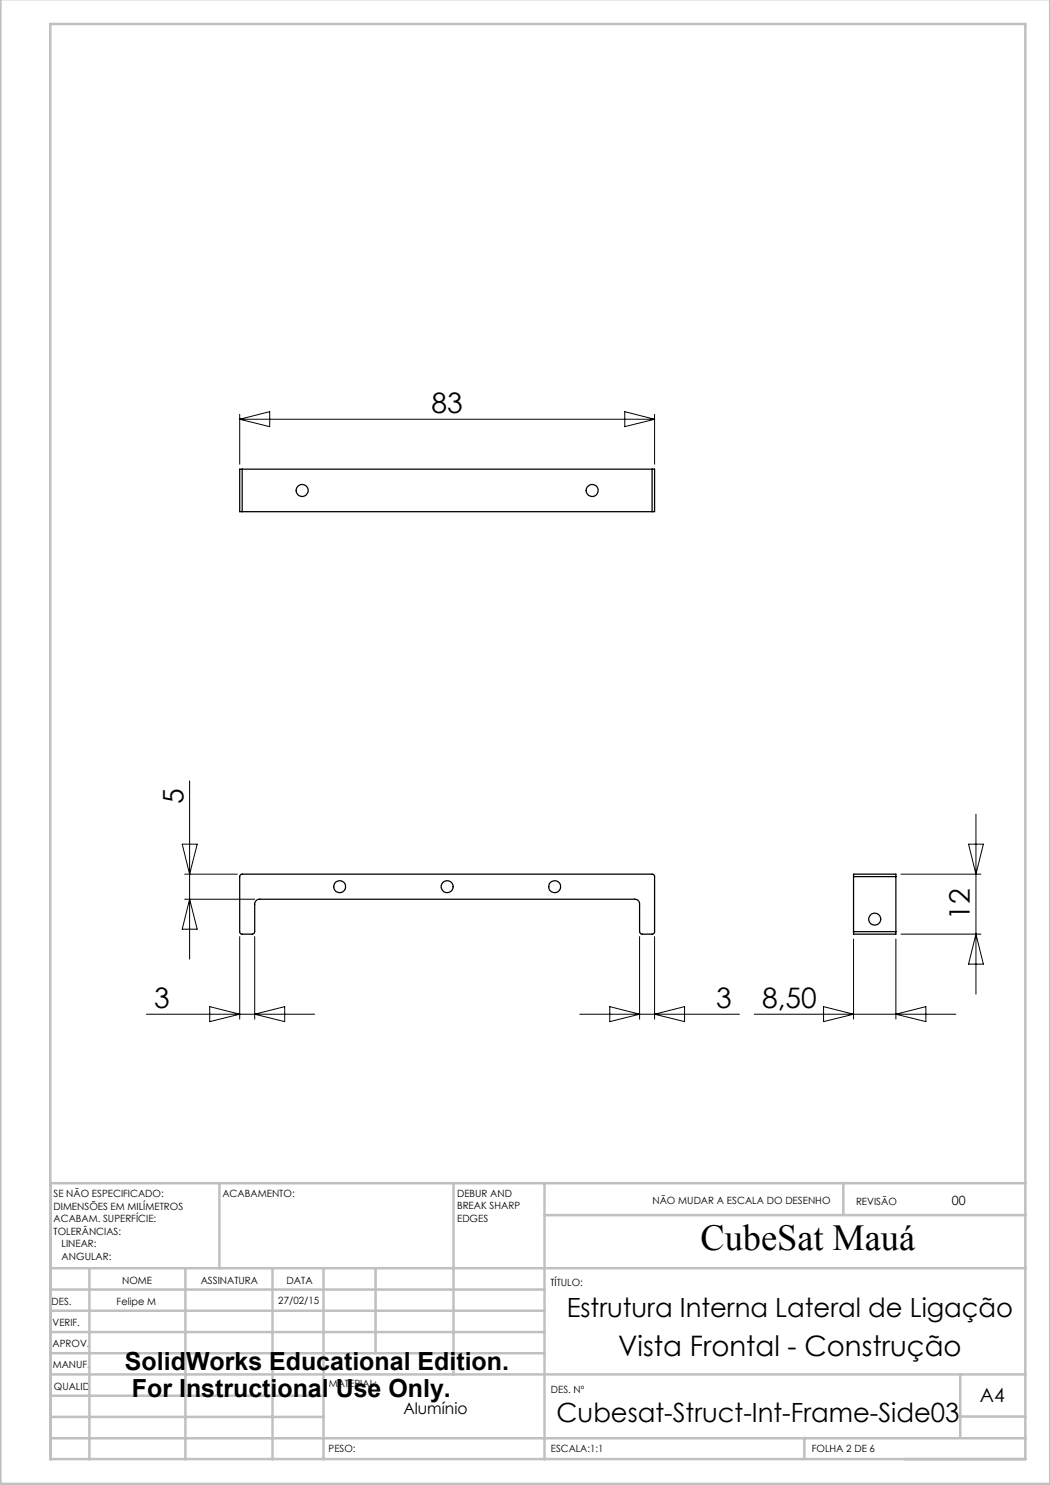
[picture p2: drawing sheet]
<svg xmlns="http://www.w3.org/2000/svg" width="210mm" height="297mm" viewBox="0 0 210 297" stroke-linecap="round" stroke-linejoin="round" font-family="sans-serif">
<g fill="none" stroke="#c0c0c0" stroke-width=".5">
<path d="M.1 -.1v296.9h209.9v-296.9M10.1 4.8h195v287h-195zM43.9 236.6v17M90.7 236.6v38.3M108.9 236.6v55.3M168.7 236.6v6.3M205.1 236.6h-195v55.3M10.1 253.6h195M10.1 257.9h98.8M17.9 253.6v38.3M37.1 253.6v38.3M54.5 253.6v38.3"/>
<path d="M64.7 253.6v38.3M75.1 253.6v17M108.9 243h96.2M10.1 270.6h98.8M10.1 266.4h98.8M10.1 262.1h98.8M10.1 279.1h54.6M10.1 274.9h195M192.1 274.8v12.7M10.1 287.7h195M10.1 283.4h54.6M160.9 287.5v4.3"/>
<path d="M192.1 283.3h13"/>
</g>
<g fill="none" stroke="#000" stroke-width=".2">
<path d="M47.9 82.9v9.9M47.9 83.9h83M47.9 83.9l6-1.6v3zM125 82.3l5.9 1.6-5.9 1.4zM130.9 82.9v9.9M37.9 156.2v35.6M36.4 168.8h3l-1.5 6zM36.9 179.8h14M36.9 174.8h10.5M37.9 179.8l1.5 6h-3zM180.2 174.8h16M193.7 168.8h3l-1.5 6z"/>
<path d="M195.2 162.8v36M47.9 187.3v16.5M50.9 187.3v16.5M127.9 187.3v16.5M130.9 187.3v16.5M170.7 187.8v16M179.2 187.8v16M180.2 186.8h16M195.2 186.8l1.5 6h-3zM29.3 202.8h33.6M41.9 201.3l6 1.5-6 1.5zM50.9 202.8l6-1.5v3z"/>
<path d="M116 202.8h31.9M122 201.3l5.9 1.5-5.9 1.5zM130.9 202.8l6-1.5v3zM150.8 202.8h40.4M164.7 201.3l6 1.5-6 1.5zM179.2 202.8l6-1.5v3z"/>
</g>
<g fill="none" stroke="#000" stroke-width=".25">
<path d="M48.4 93.8h-.5v8.5h.5M48.4 93.8v8.5M48.4 93.8h82M130.4 93.8h.5v8.5h-.5M130.4 93.8v8.5M48.4 102.3h82M48.2 174.9l82.3-.1 .4 .4v11.2l-.3 .4h-2.3l-.3-.2-.1-.3v-5.5a.96 .96 0 0 0-1-1h-75a.96 .96 0 0 0-1 1v5.7l-.4 .3h-2.3l-.3-.4v-11.2zM170.7 175.3v-.5h8.5v.5M170.7 175.3h8.5M170.7 175.3v11M179.2 175.3v11M170.7 186.3v.5h8.5v-.5"/>
<path d="M170.7 186.3h8.5"/>
<circle cx="60.4" cy="98.1" r="1.2"/>
<circle cx="118.4" cy="98.1" r="1.21"/>
<circle cx="67.9" cy="177.3" r="1.2"/>
<circle cx="89.4" cy="177.3" r="1.2"/>
<circle cx="110.9" cy="177.3" r="1.2"/>
<circle cx="174.9" cy="183.8" r="1.2"/>
</g>
<text font-size="7.3" x="140.1" y="249.9">CubeSat Mauá</text>
<g font-size="5.6">
<text x="86.3" y="82.6">83</text>
<text x="36.7" y="160.9" transform="rotate(-90 36.7 160.9)">5</text>
<text x="194" y="183.9" transform="rotate(-90 194 183.9)">12</text>
<text x="30.9" y="201.6">3</text>
<text x="143.2" y="201.6">3</text>
<text x="152.4" y="201.6">8,50</text>
<text x="123.7" y="271.3">Vista Frontal - Construção</text>
</g>
<g font-size="5.3">
<text x="113.3" y="263.5">Estrutura Interna Lateral de Ligação</text>
<text x="111.3" y="284.3">Cubesat-Struct-Int-Frame-Side03</text>
</g>
<g font-size="5">
<text x="25" y="273.9">SolidWorks Educational Edition.</text>
<text x="26.4" y="279.4">For Instructional Use Only.</text>
</g>
<text font-size="3.9" x="196" y="280.4">A4</text>
<text font-size="3.2" x="80.7" y="282.8">Alumínio</text>
<text font-size="2.5" x="190.4" y="240.9">00</text>
<g font-size="2">
<text x="10.7" y="239.5">SE NÃO ESPECIFICADO:</text>
<text x="44.5" y="239.5">ACABAMENTO:</text>
<text x="91.4" y="239.4">DEBUR AND</text>
<text x="10.7" y="242">DIMENSÕES EM MILÍMETROS</text>
<text x="10.7" y="244.5">ACABAM. SUPERFÍCIE:</text>
<text x="91.4" y="241.9">BREAK SHARP</text>
<text x="91.4" y="244.4">EDGES</text>
<text x="130.5" y="240.8">NÃO MUDAR A ESCALA DO DESENHO</text>
<text x="171.2" y="241">REVISÃO</text>
<text x="10.7" y="247">TOLERÂNCIAS:</text>
<text x="12.3" y="249.5">LINEAR:</text>
<text x="12.3" y="252">ANGULAR:</text>
<text x="24.4" y="256.9">NOME</text>
<text x="40.1" y="256.8">ASSINATURA</text>
<text x="57.3" y="256.8">DATA</text>
<text x="110.1" y="257.1">TÍTULO:</text>
<text x="10.3" y="260.9">DES.</text>
<text x="23.3" y="261">Felipe M</text>
<text x="55.7" y="260.8">27/02/15</text>
<text x="10.5" y="269.3">APROV.</text>
<text x="10.5" y="265.2">VERIF.</text>
<text x="10.6" y="273.6">MANUF.</text>
<text x="10.8" y="278">QUALID</text>
<text x="65.8" y="277.4">MATERIAL:</text>
<text x="110.2" y="278.5">DES. Nº</text>
<text x="65.7" y="290.4">PESO:</text>
<text x="110.2" y="290.5">ESCALA:1:1</text>
<text x="162.4" y="290.4">FOLHA 2 DE 6</text>
</g>
</svg>
